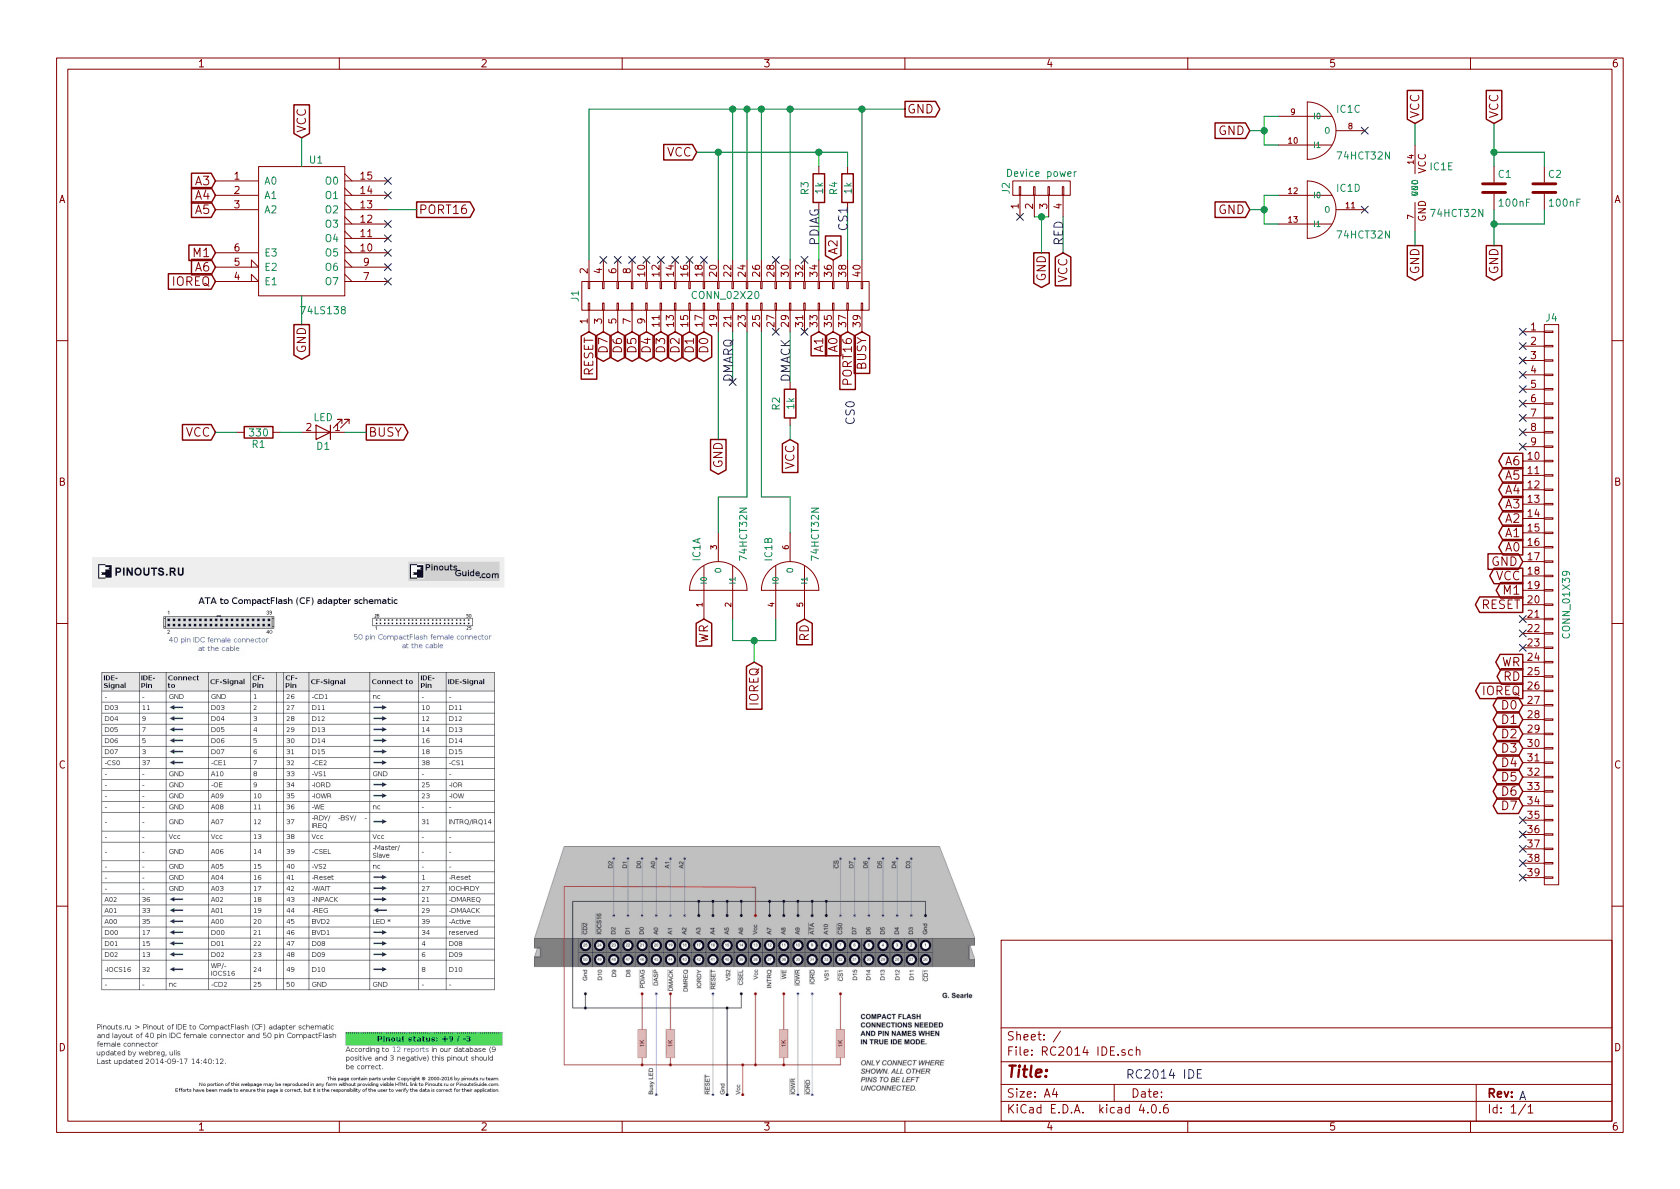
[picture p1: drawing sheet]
EESchema Schematic File Version 2
LIBS:power
LIBS:device
LIBS:transistors
LIBS:conn
LIBS:linear
LIBS:regul
LIBS:74xx
LIBS:cmos4000
LIBS:adc-dac
LIBS:memory
LIBS:xilinx
LIBS:microcontrollers
LIBS:dsp
LIBS:microchip
LIBS:analog_switches
LIBS:motorola
LIBS:texas
LIBS:intel
LIBS:audio
LIBS:interface
LIBS:digital-audio
LIBS:philips
LIBS:display
LIBS:cypress
LIBS:siliconi
LIBS:opto
LIBS:atmel
LIBS:contrib
LIBS:valves
LIBS:74xgxx
LIBS:74xx-eu
LIBS:RC2014 IDE-cache
EELAYER 25 0
EELAYER END
$Descr A4 11693 8268
encoding utf-8
Sheet 1 1
Title ""
Date ""
Rev ""
Comp ""
Comment1 ""
Comment2 ""
Comment3 ""
Comment4 ""
$EndDescr
Text GLabel 10600 4700 0    60   Output ~ 0
RD
Text GLabel 10600 4600 0    60   Output ~ 0
WR
Text GLabel 10600 3900 0    60   Input ~ 0
GND
Text GLabel 10600 4000 0    60   Output ~ 0
VCC
Text GLabel 10600 3200 0    60   Output ~ 0
A6
Text GLabel 10600 3300 0    60   Output ~ 0
A5
Text GLabel 10600 3400 0    60   Output ~ 0
A4
Text GLabel 10600 3500 0    60   Output ~ 0
A3
Text GLabel 10600 3600 0    60   Output ~ 0
A2
Text GLabel 10600 3700 0    60   Output ~ 0
A1
Text GLabel 10600 3800 0    60   Output ~ 0
A0
Text GLabel 10600 4900 0    60   BiDi ~ 0
D0
Text GLabel 10600 5000 0    60   BiDi ~ 0
D1
Text GLabel 10600 5100 0    60   BiDi ~ 0
D2
Text GLabel 10600 5200 0    60   BiDi ~ 0
D3
Text GLabel 10600 5300 0    60   BiDi ~ 0
D4
Text GLabel 10600 5400 0    60   BiDi ~ 0
D5
Text GLabel 10600 5500 0    60   BiDi ~ 0
D6
Text GLabel 10600 5600 0    60   BiDi ~ 0
D7
NoConn ~ 10600 5900
NoConn ~ 10600 4300
NoConn ~ 10600 4400
NoConn ~ 10600 5700
NoConn ~ 10600 5800
Text Notes 8375 7500 2    60   ~ 0
RC2014 IDE
Text Notes 10625 7650 2    60   ~ 0
A
NoConn ~ -500 7850
$Comp
L CONN_01X39 J4
U 1 1
P 10800 4200
F 0 "J4" H 10800 6200 50  0000 C CNN
F 1 "CONN_01X39" V 10900 4200 50  0000 C CNN
F 2 "Pin_Headers:Pin_Header_Angled_1x39_Pitch2.54mm" H 10800 4200 50  0001 C CNN
F 3 "" H 10800 4200 50  0001 C CNN
	1    10800 4200
	1    0    0    -1  
$EndComp
NoConn ~ 10600 6100
Text GLabel 10400 850  1    60   Input ~ 0
VCC
Text GLabel 10400 1700 3    60   Output ~ 0
GND
$Comp
L C C1
U 1 1
P 10400 1300
F 0 "C1" H 10425 1400 50  0000 L CNN
F 1 "100nF" H 10425 1200 50  0000 L CNN
F 2 "Capacitors_THT:C_Disc_D4.7mm_W2.5mm_P5.00mm" H 10438 1150 50  0001 C CNN
F 3 "" H 10400 1300 50  0001 C CNN
	1    10400 1300
	1    0    0    -1  
$EndComp
NoConn ~ 10600 6000
Text GLabel 2900 1450 2    60   Output ~ 0
PORT16
Text GLabel 1500 1250 0    60   Input ~ 0
A3
Text GLabel 1500 1350 0    60   Input ~ 0
A4
Text GLabel 1500 1450 0    60   Input ~ 0
A5
Text GLabel 1500 1850 0    60   Input ~ 0
A6
Text GLabel 10600 4100 0    60   Output ~ 0
M1
Text GLabel 1500 1750 0    60   Input ~ 0
M1
Text GLabel 10600 4800 0    60   Output ~ 0
IOREQ
Text GLabel 1500 1950 0    60   Input ~ 0
IOREQ
NoConn ~ 2700 1250
NoConn ~ 2700 1350
NoConn ~ 2700 1550
NoConn ~ 2700 1650
NoConn ~ 2700 1750
NoConn ~ 2700 1850
NoConn ~ 2700 1950
NoConn ~ 10600 4500
$Comp
L CONN_02X20 J1
U 1 1
P 5050 2050
F 0 "J1" H 5050 3100 50  0000 C CNN
F 1 "CONN_02X20" V 5050 2050 50  0000 C CNN
F 2 "Connectors:IDC_Header_Straight_40pins" H 5050 1100 50  0001 C CNN
F 3 "" H 5050 1100 50  0001 C CNN
	1    5050 2050
	0    -1   -1   0   
$EndComp
NoConn ~ 4200 1800
NoConn ~ 4300 1800
NoConn ~ 4400 1800
NoConn ~ 4500 1800
NoConn ~ 4600 1800
NoConn ~ 4700 1800
NoConn ~ 4800 1800
NoConn ~ 4900 1800
Text GLabel 4850 1050 0    60   Input ~ 0
VCC
Wire Wire Line
	10400 850  10400 1150
Wire Wire Line
	10400 1450 10400 1700
Wire Wire Line
	5000 1800 5000 1050
Wire Wire Line
	4100 1800 4100 750 
Wire Wire Line
	4100 750  6300 750 
Wire Wire Line
	6000 1800 6000 750 
Connection ~ 6000 750 
Wire Wire Line
	5500 1800 5500 750 
Connection ~ 5500 750 
Wire Wire Line
	5100 1800 5100 750 
Connection ~ 5100 750 
Wire Wire Line
	5200 1800 5200 750 
Connection ~ 5200 750 
Wire Wire Line
	5300 1800 5300 750 
Connection ~ 5300 750 
NoConn ~ 5400 1800
NoConn ~ 5600 1800
Text GLabel 6300 750  2    60   Output ~ 0
GND
Text GLabel 5800 1800 1    60   Input ~ 0
A2
$Comp
L R R4
U 1 1
P 5900 1300
F 0 "R4" V 5800 1300 50  0000 C CNN
F 1 "1k" V 5900 1300 50  0000 C CNN
F 2 "Resistors_THT:R_Axial_DIN0207_L6.3mm_D2.5mm_P10.16mm_Horizontal" V 5830 1300 50  0001 C CNN
F 3 "" H 5900 1300 50  0001 C CNN
	1    5900 1300
	1    0    0    -1  
$EndComp
Wire Wire Line
	5900 1050 5900 1150
Wire Wire Line
	5900 1800 5900 1450
Text GLabel 4900 2300 3    60   BiDi ~ 0
D0
Text GLabel 4800 2300 3    60   BiDi ~ 0
D1
Text GLabel 4700 2300 3    60   BiDi ~ 0
D2
Text GLabel 4600 2300 3    60   BiDi ~ 0
D3
Text GLabel 4500 2300 3    60   BiDi ~ 0
D4
Text GLabel 4400 2300 3    60   BiDi ~ 0
D5
Text GLabel 4300 2300 3    60   BiDi ~ 0
D6
Text GLabel 4200 2300 3    60   BiDi ~ 0
D7
Text GLabel 5000 3050 3    60   Output ~ 0
GND
Wire Wire Line
	5000 2300 5000 3050
Text GLabel 5700 2300 3    60   Input ~ 0
A1
Text GLabel 5800 2300 3    60   Input ~ 0
A0
NoConn ~ 5400 2300
NoConn ~ 5600 2300
Text GLabel 5900 2300 3    60   Input ~ 0
PORT16
Text GLabel 10600 4200 0    60   Output ~ 0
RESET
Text GLabel 4100 2300 3    60   Input ~ 0
RESET
Text GLabel 1500 3000 0    60   Input ~ 0
VCC
$Comp
L R R1
U 1 1
P 1800 3000
F 0 "R1" V 1880 3000 50  0000 C CNN
F 1 "330" V 1800 3000 50  0000 C CNN
F 2 "Resistors_THT:R_Axial_DIN0207_L6.3mm_D2.5mm_P10.16mm_Horizontal" V 1730 3000 50  0001 C CNN
F 3 "" H 1800 3000 50  0001 C CNN
	1    1800 3000
	0    1    1    0   
$EndComp
$Comp
L LED D1
U 1 1
P 2250 3000
F 0 "D1" H 2250 3100 50  0000 C CNN
F 1 "LED" H 2250 2900 50  0000 C CNN
F 2 "LEDs:LED_D3.0mm" H 2250 3000 50  0001 C CNN
F 3 "" H 2250 3000 50  0001 C CNN
	1    2250 3000
	-1   0    0    1   
$EndComp
Text GLabel 2550 3000 2    60   Output ~ 0
BUSY
Wire Wire Line
	1500 3000 1650 3000
Wire Wire Line
	1950 3000 2100 3000
Wire Wire Line
	2400 3000 2550 3000
Text GLabel 6000 2300 3    60   Input ~ 0
BUSY
$Comp
L R R3
U 1 1
P 5700 1300
F 0 "R3" V 5600 1300 50  0000 C CNN
F 1 "1k" V 5700 1300 50  0000 C CNN
F 2 "Resistors_THT:R_Axial_DIN0207_L6.3mm_D2.5mm_P10.16mm_Horizontal" V 5630 1300 50  0001 C CNN
F 3 "" H 5700 1300 50  0001 C CNN
	1    5700 1300
	1    0    0    -1  
$EndComp
Wire Wire Line
	5700 1050 5700 1150
Wire Wire Line
	5700 1800 5700 1450
Text Notes 5900 1600 1    60   ~ 0
CS1
Text Notes 5950 2950 1    60   ~ 0
CS0
Text Notes 5700 1700 1    60   ~ 0
PDIAG
Text Notes 5500 2650 1    60   ~ 0
DMACK
$Comp
L R R2
U 1 1
P 5500 2800
F 0 "R2" V 5400 2800 50  0000 C CNN
F 1 "1k" V 5500 2800 50  0000 C CNN
F 2 "Resistors_THT:R_Axial_DIN0207_L6.3mm_D2.5mm_P10.16mm_Horizontal" V 5430 2800 50  0001 C CNN
F 3 "" H 5500 2800 50  0001 C CNN
	1    5500 2800
	1    0    0    -1  
$EndComp
Text GLabel 5500 3050 3    60   Input ~ 0
VCC
Wire Wire Line
	5500 2300 5500 2650
Wire Wire Line
	5500 3050 5500 2950
Wire Wire Line
	4850 1050 5900 1050
Connection ~ 5000 1050
Connection ~ 5700 1050
NoConn ~ 10600 3100
NoConn ~ 10600 3000
NoConn ~ 10600 2900
NoConn ~ 10600 2800
NoConn ~ 10600 2700
NoConn ~ 10600 2600
NoConn ~ 10600 2500
NoConn ~ 10600 2400
NoConn ~ 10600 2300
$Comp
L CONN_01X04 J2
U 1 1
P 7250 1300
F 0 "J2" H 7250 1550 50  0000 C CNN
F 1 "Device power" V 7350 1300 50  0000 C CNN
F 2 "Pin_Headers:Pin_Header_Angled_1x04_Pitch2.54mm" H 7250 1300 50  0001 C CNN
F 3 "" H 7250 1300 50  0001 C CNN
	1    7250 1300
	0    -1   -1   0   
$EndComp
Text GLabel 7250 1750 3    60   Output ~ 0
GND
Wire Wire Line
	7200 1500 7300 1500
Wire Wire Line
	7250 1500 7250 1750
Connection ~ 7250 1500
NoConn ~ 7100 1500
Text Notes 7400 1700 1    60   ~ 0
RED
$Comp
L 74LS138 U1
U 1 1
P 2100 1600
F 0 "U1" H 2200 2100 50  0000 C CNN
F 1 "74LS138" H 2250 1051 50  0000 C CNN
F 2 "Housings_DIP:DIP-16_W7.62mm_Socket" H 2100 1600 50  0001 C CNN
F 3 "" H 2100 1600 50  0001 C CNN
	1    2100 1600
	1    0    0    -1  
$EndComp
Wire Wire Line
	2700 1450 2900 1450
Wire Wire Line
	5100 2300 5100 2650
Text Notes 5100 2650 1    60   ~ 0
DMARQ
NoConn ~ 5100 2650
Text GLabel 7400 1750 3    60   Input ~ 0
VCC
Wire Wire Line
	7400 1500 7400 1750
$Comp
L 74HCT32N IC1
U 1 1
P 5000 4000
F 0 "IC1" H 5100 4125 50  0000 L BNN
F 1 "74HCT32N" H 5100 3800 50  0000 L BNN
F 2 "Housings_DIP:DIP-14_W7.62mm_Socket" H 5000 4150 50  0001 C CNN
F 3 "" H 5000 4000 60  0001 C CNN
	1    5000 4000
	0    -1   -1   0   
$EndComp
$Comp
L 74HCT32N IC1
U 2 1
P 5500 4000
F 0 "IC1" H 5600 4125 50  0000 L BNN
F 1 "74HCT32N" H 5600 3800 50  0000 L BNN
F 2 "Housings_DIP:DIP-14_W7.62mm_Socket" H 5500 4150 50  0001 C CNN
F 3 "" H 5500 4000 60  0001 C CNN
	2    5500 4000
	0    -1   -1   0   
$EndComp
$Comp
L 74HCT32N IC1
U 3 1
P 9200 900
F 0 "IC1" H 9300 1025 50  0000 L BNN
F 1 "74HCT32N" H 9300 700 50  0000 L BNN
F 2 "Housings_DIP:DIP-14_W7.62mm_Socket" H 9200 1050 50  0001 C CNN
F 3 "" H 9200 900 60  0001 C CNN
	3    9200 900 
	1    0    0    -1  
$EndComp
$Comp
L 74HCT32N IC1
U 4 1
P 9200 1450
F 0 "IC1" H 9300 1575 50  0000 L BNN
F 1 "74HCT32N" H 9300 1250 50  0000 L BNN
F 2 "Housings_DIP:DIP-14_W7.62mm_Socket" H 9200 1600 50  0001 C CNN
F 3 "" H 9200 1450 60  0001 C CNN
	4    9200 1450
	1    0    0    -1  
$EndComp
$Comp
L 74HCT32N IC1
U 5 1
P 9850 1300
F 0 "IC1" H 9950 1425 50  0000 L BNN
F 1 "74HCT32N" H 9950 1100 50  0000 L BNN
F 2 "Housings_DIP:DIP-14_W7.62mm_Socket" H 9850 1450 50  0001 C CNN
F 3 "" H 9850 1300 60  0001 C CNN
	5    9850 1300
	1    0    0    -1  
$EndComp
$Comp
L C C2
U 1 1
P 10750 1300
F 0 "C2" H 10775 1400 50  0000 L CNN
F 1 "100nF" H 10775 1200 50  0000 L CNN
F 2 "Capacitors_THT:C_Disc_D4.7mm_W2.5mm_P5.00mm" H 10788 1150 50  0001 C CNN
F 3 "" H 10750 1300 50  0001 C CNN
	1    10750 1300
	1    0    0    -1  
$EndComp
Wire Wire Line
	10750 1150 10750 1050
Wire Wire Line
	10750 1050 10400 1050
Connection ~ 10400 1050
Wire Wire Line
	10750 1450 10750 1550
Wire Wire Line
	10750 1550 10400 1550
Connection ~ 10400 1550
Text GLabel 5250 4600 3    60   Input ~ 0
IOREQ
Wire Wire Line
	5100 4300 5100 4450
Wire Wire Line
	5100 4450 5400 4450
Wire Wire Line
	5250 4450 5250 4600
Wire Wire Line
	5400 4450 5400 4300
Connection ~ 5250 4450
Text GLabel 4900 4300 3    60   Input ~ 0
WR
Text GLabel 5600 4300 3    60   Input ~ 0
RD
Wire Wire Line
	5200 2300 5200 3450
Wire Wire Line
	5300 2300 5300 3450
Wire Wire Line
	5500 3700 5500 3450
Wire Wire Line
	5500 3450 5300 3450
Wire Wire Line
	5000 3700 5000 3450
Wire Wire Line
	5000 3450 5200 3450
Text GLabel 9850 1700 3    60   Output ~ 0
GND
Text GLabel 9850 850  1    60   Input ~ 0
VCC
Text GLabel 8700 1450 0    60   Input ~ 0
GND
Text GLabel 8700 900  0    60   Input ~ 0
GND
Wire Wire Line
	8700 900  8800 900 
Wire Wire Line
	8800 800  8800 1000
Wire Wire Line
	8800 1000 8900 1000
Wire Wire Line
	8800 800  8900 800 
Connection ~ 8800 900 
Wire Wire Line
	8700 1450 8800 1450
Wire Wire Line
	8800 1350 8800 1550
Wire Wire Line
	8800 1350 8900 1350
Wire Wire Line
	8800 1550 8900 1550
Connection ~ 8800 1450
Wire Wire Line
	9850 1700 9850 1600
Wire Wire Line
	9850 1000 9850 850 
NoConn ~ 9500 900 
NoConn ~ 9500 1450
Text GLabel 2100 2250 3    60   Output ~ 0
GND
Text GLabel 2100 950  1    60   Input ~ 0
VCC
Wire Wire Line
	2100 950  2100 1150
Wire Wire Line
	2100 2050 2100 2250
$EndSCHEMATC
